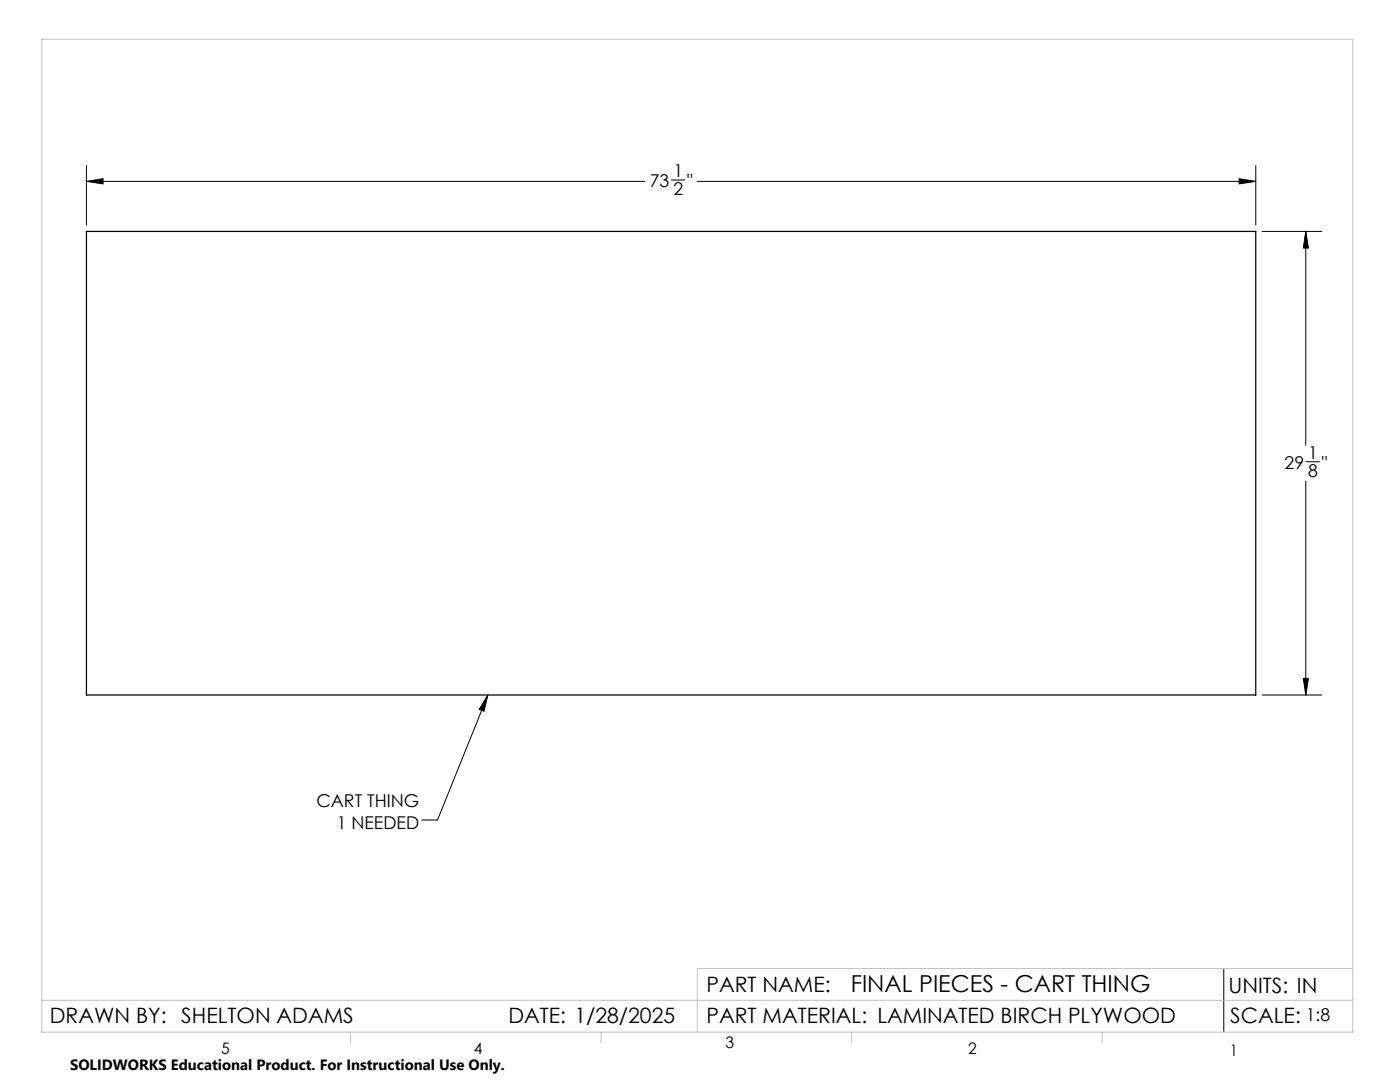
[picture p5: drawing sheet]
<svg xmlns="http://www.w3.org/2000/svg" width="279mm" height="216mm" viewBox="0 0 279 216" stroke-linecap="round" stroke-linejoin="round" font-family="sans-serif">
<path d="M17.3 46.2h233.3v92.5h-233.3z" fill="none" stroke="#000" stroke-width=".25"/>
<g fill="none" stroke="#000" stroke-width=".2">
<path d="M17.3 36.2l3.3-.5v1zM17.3 33v11.9M17.3 36.2h111.4M134 35.9h2.7M139.2 36.2h111.4M247.3 35.7l3.3 .5-3.3 .5zM250.6 33v11.9M251.9 46.2h11.9M260.6 46.2l.5 3.3h-1zM260.6 46.2v42.7M260.6 96v42.7M260.7 92.1h2.7"/>
<path d="M97.4 138.7l-.8 3.2-1-.4zM97.4 138.7l-10.1 24.9h-3.2M251.9 138.7h11.9M260.1 135.4h1l-.5 3.3zM244.2 193.3v12.7"/>
</g>
<path d="M8.4 7.8h261.6v198.2h-261.6zM8.4 199.6h261.6M270 193.3h-130.8v12.7M70 206v2.1M119.9 206v2.1M170 206v2.1M220 206v2.1" fill="none" stroke="#c0c0c0" stroke-width=".2"/>
<path d="M247.3 35.7l3.3 .5-3.3 .5zM17.3 36.2l3.3-.5v1zM260.1 135.4h1l-.5 3.3zM260.6 46.2l.5 3.3h-1zM97.4 138.7l-.8 3.2-1-.4z" fill="#000"/>
<text font-size="4.7" x="169.8" y="198">FINAL PIECES - CART THING</text>
<g font-size="4.2">
<text x="141" y="198">PART NAME:</text>
<text x="245.2" y="198.1">UNITS: IN</text>
<text x="10" y="204.1">DRAWN BY: SHELTON ADAMS</text>
<text x="101.5" y="204.1">DATE: 1/28/2025</text>
<text x="141" y="204.1">PART MATERIAL: LAMINATED BIRCH PLYWOOD</text>
<text x="245.5" y="204.2">SCALE:</text>
</g>
<g font-size="3.5">
<text x="134.4" y="35.4">1</text>
<text x="129.7" y="37.4">73</text>
<text x="134.4" y="39">2</text>
<text x="137.1" y="37.4">&quot;</text>
<text x="256.4" y="93.6">29</text>
<text x="261.1" y="91.6">1</text>
<text x="261.1" y="95.2">8</text>
<text x="263.8" y="93.6">&quot;</text>
<text x="63.2" y="161">CART THING</text>
<text x="67.2" y="165.5">1 NEEDED</text>
<text x="260.6" y="203.8">1:8</text>
</g>
<g font-size="3.2">
<text x="144.8" y="209.2">3</text>
<text x="44.2" y="210.4">5</text>
<text x="94.6" y="210.3">4</text>
<text x="193.2" y="210.3">2</text>
<text x="245.4" y="210.6">1</text>
</g>
<text font-size="3" x="14" y="213.5">SOLIDWORKS Educational Product. For Instructional Use Only.</text>
</svg>
